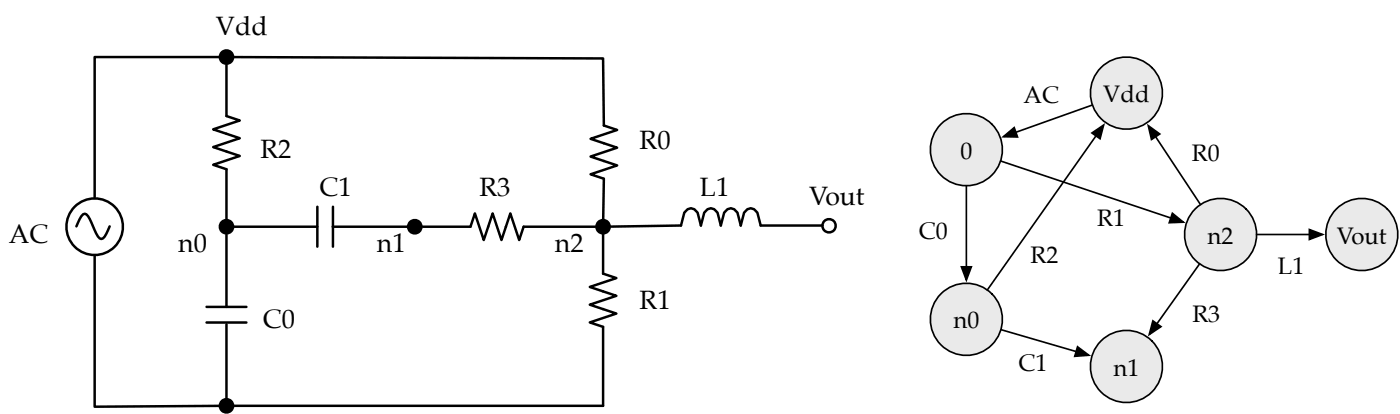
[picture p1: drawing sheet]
<svg xmlns="http://www.w3.org/2000/svg" width="297mm" height="88mm" viewBox="0 0 297 88" stroke-linecap="round" stroke-linejoin="round" font-family="sans-serif">
<circle cx="205.3" cy="31.8" r="7.7" fill="#eaeaea"/>
<circle cx="205.3" cy="31.8" r="7.7" fill="none" stroke="#000" stroke-width=".35"/>
<circle cx="205.3" cy="67.8" r="7.7" fill="#eaeaea"/>
<g fill="none" stroke="#000" stroke-width=".35">
<path d="M205.3 39.4v17.2M204.2 56.6h2.1l-1 2.8z"/>
<circle cx="205.3" cy="67.8" r="7.7"/>
</g>
<path d="M204.2 56.6h2.1l-1 2.8z" fill="#000"/>
<circle cx="259.3" cy="49.8" r="7.7" fill="#eaeaea"/>
<g fill="none" stroke="#000" stroke-width=".35">
<path d="M212.5 34.2l36.2 12.1M249 45.2l2.4 1.9-3 .2z"/>
<circle cx="259.3" cy="49.8" r="7.7"/>
</g>
<path d="M249 45.2l2.4 1.9-3 .2z" fill="#000"/>
<circle cx="239.3" cy="19.8" r="7.7" fill="#eaeaea"/>
<g fill="none" stroke="#000" stroke-width=".35">
<path d="M231.9 28.2l2.5-1.7-.7 2.9zM232.8 28.8l-23.1 32.7"/>
<circle cx="239.3" cy="19.8" r="7.7"/>
</g>
<path d="M231.9 28.2l2.5-1.7-.7 2.9z" fill="#000"/>
<circle cx="239.3" cy="77.8" r="7.7" fill="#eaeaea"/>
<g fill="none" stroke="#000" stroke-width=".35">
<path d="M213.1 29l2.3-1.9 .8 2zM232.1 22.3l-16.3 5.8M243.9 26.7l2.5 1.7-1.8 1.2zM245.5 29l9.5 14.4M254.8 56l-9 12.7M212.6 69.9l16 4.7M228.9 73.6l2.4 1.8-3 .2zM244.9 68.1l1.7 1.2-2.5 1.7z"/>
<circle cx="239.3" cy="77.8" r="7.7"/>
</g>
<path d="M213.1 29l2.3-1.9 .8 2zM243.9 26.7l2.5 1.7-1.8 1.2zM228.9 73.6l2.4 1.8-3 .2zM244.9 68.1l1.7 1.2-2.5 1.7z" fill="#000"/>
<circle cx="289.3" cy="49.8" r="7.7" fill="#eaeaea"/>
<g fill="none" stroke="#000" stroke-width=".35">
<path d="M266.9 49.8h11.2M278.1 48.7l2.9 1.1-2.9 1z"/>
<circle cx="289.3" cy="49.8" r="7.7"/>
</g>
<g fill="#000">
<path d="M278.1 48.7l2.9 1.1-2.9 1z"/>
<circle cx="48.1" cy="12.1" r="1.41"/>
<circle cx="48.1" cy="48.1" r="1.41"/>
<circle cx="88.1" cy="48.1" r="1.41"/>
<circle cx="128.1" cy="48.1" r="1.41"/>
<circle cx="48.1" cy="86.1" r="1.41"/>
</g>
<g fill="none" stroke="#000" stroke-width=".53">
<path d="M46.4 12.1h-26.3v29.7M48.1 13.8v10.8l2.8 1-5.6 1.8 5.6 1.9-5.6 1.9 5.6 1.9-5.6 1.9 2.8 .9v10.5M49.8 12.1l78.3 .3 .2 14.2 2.8 1-5.6 1.9 5.6 1.8-5.6 1.9 5.6 1.9-5.6 1.9 2.8 .9-.2 8.5M16.2 48l.4-.8a2.63 2.63 0 0 1 1.4-1.9 2.63 2.63 0 0 1 1.4 1.9 9 9 0 0 0 1.8 3.4l.3 .1a2.63 2.63 0 0 0 1.4-1.8l.4-.9M20.1 54.4v31.9l26.3-.2M48.1 49.8v15.3M49.8 48.1h17.6M67.4 43.9v8.4M70.7 48.1h15.7M70.7 43.9v8.4M89.8 48.1h10.1l1-2.8 1.9 5.6 1.8-5.6 1.9 5.6 1.9-5.6 1.9 5.6 .9-2.8h15.2M128.1 49.8v8.3l2.8 .9-5.6 1.9 5.6 1.9-5.6 1.8 5.6 1.9-5.6 1.9 2.8 1v16.7h-78.3"/>
<path d="M174.7 47.9h-13.1l-.7-2.8-.7-.7-.7-.2-.7 .2-.7 .7-.7 2.8-.7-2.8-.8-.7-.7-.2-.7 .2-.7 .7-.7 2.8-.7-2.8-.7-.7-.7-.2-.7 .2-.7 .7-.7 2.8-.7-2.8-.7-.7-.7-.2-.7 .2-.7 .7-.7 2.8-14.9 .2M43.9 65.1h8.4M43.9 68.4h8.4M48.1 68.8v15.6"/>
<circle cx="48.1" cy="12.1" r="1.41"/>
<circle cx="20.1" cy="48.1" r="6"/>
<circle cx="48.1" cy="48.1" r="1.41"/>
<circle cx="88.1" cy="48.1" r="1.41"/>
<circle cx="128.1" cy="48.1" r="1.41"/>
<circle cx="176.1" cy="47.9" r="1.41"/>
<circle cx="48.1" cy="86.1" r="1.41"/>
</g>
<g font-size="5.6">
<text x="45.9" y="7.5">Vdd</text>
<text x="55.3" y="33.5">R2</text>
<text x="135.9" y="31.5">R0</text>
<text x="67.9" y="41.5">C1</text>
<text x="101.9" y="41.5">R3</text>
<text x="148.7" y="41.5">L1</text>
<text x="171.9" y="43.5">Vout</text>
<text x="1.9" y="51.5">AC</text>
<text x="37.9" y="53.5">n0</text>
<text x="80.1" y="53.5">n1</text>
<text x="117.9" y="53.5">n2</text>
<text x="135.9" y="65.5">R1</text>
<text x="55.9" y="69.5">C0</text>
</g>
<g font-size="5.1">
<text x="217.4" y="21.9">AC</text>
<text x="234.3" y="21.7">Vdd</text>
<text x="204" y="33.7">0</text>
<text x="253.1" y="34.2">R0</text>
<text x="233" y="47.9">R1</text>
<text x="195.2" y="50.6">C0</text>
<text x="256.5" y="51.7">n2</text>
<text x="284" y="51.7">Vout</text>
<text x="218.9" y="55.9">R2</text>
<text x="271.4" y="58.2">L1</text>
<text x="202.5" y="69.7">n0</text>
<text x="253.3" y="68.2">R3</text>
<text x="216.4" y="78.6">C1</text>
<text x="236.5" y="79.7">n1</text>
</g>
</svg>
